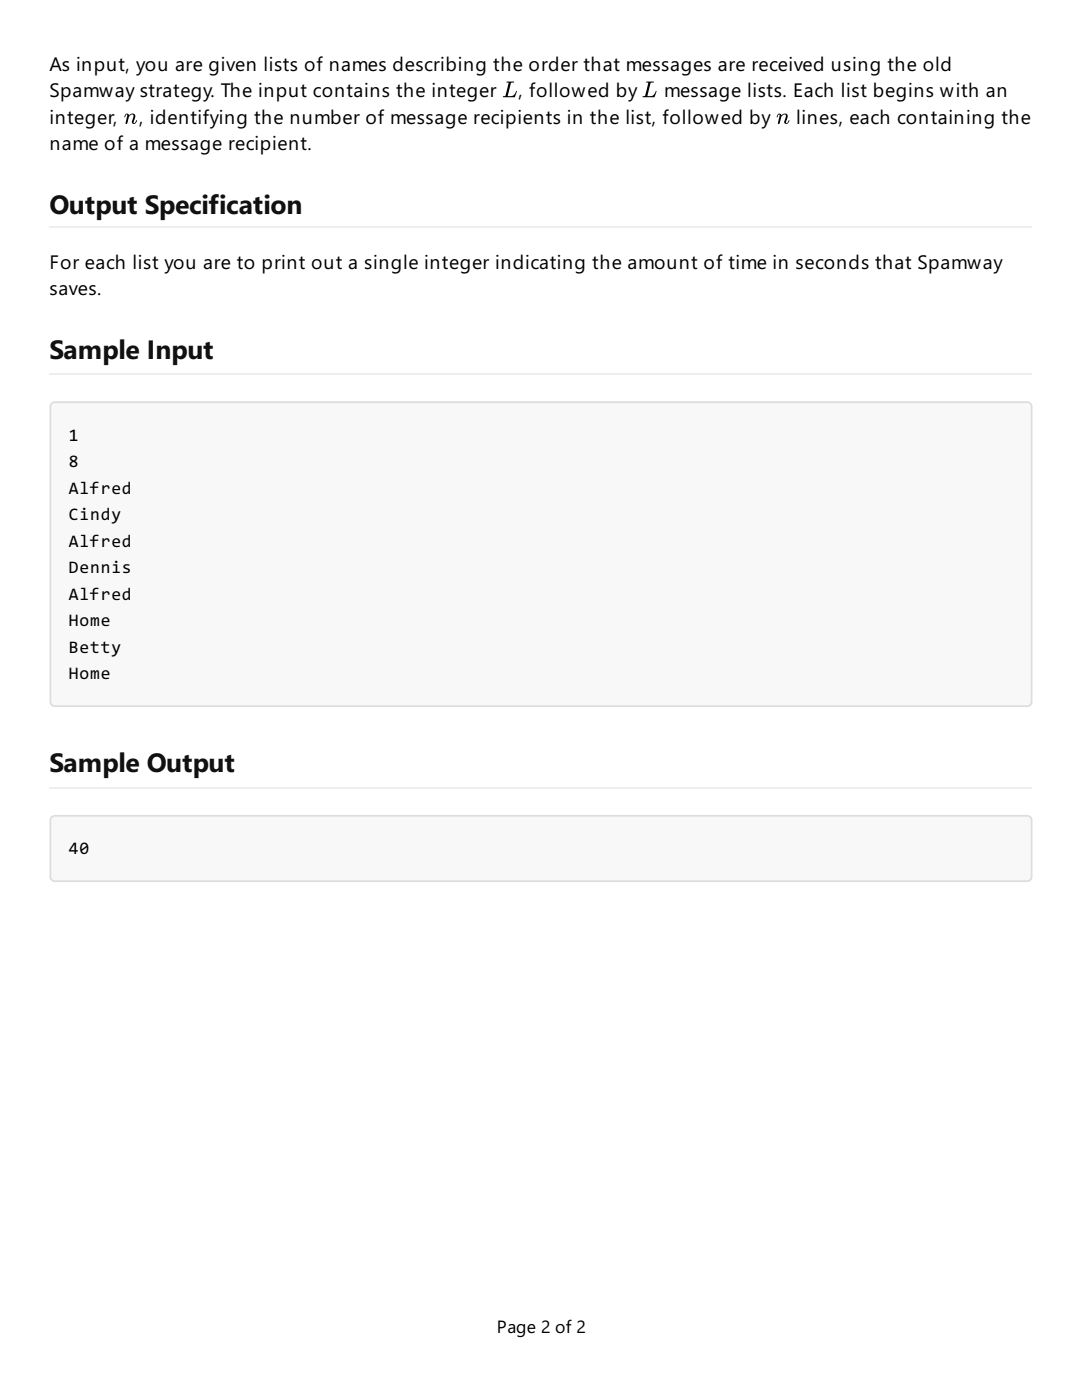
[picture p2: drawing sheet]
<svg xmlns="http://www.w3.org/2000/svg" width="216mm" height="279mm" viewBox="0 0 216 279" stroke-linecap="round" stroke-linejoin="round" font-family="sans-serif">
<path d="M9.9 45.3h196.1M9.9 74.6h196.1" fill="none" stroke="#eee" stroke-width=".35"/>
<path d="M10.1 80.5l.5-.4h.3h194.1a1.06 1.06 0 0 1 1 1v59a1.06 1.06 0 0 1-1 1h-194.1a1.06 1.06 0 0 1-1-1v-59zM10.8 81l.5-.2h193.3a.71 .71 0 0 1 .7 .7v58.2a.71 .71 0 0 1-.7 .7h-193.3a.71 .71 0 0 1-.7-.7v-58.2z" fill-rule="evenodd" fill="#ddd"/>
<path d="M10.4 80.6l.5-.2h194.1a.71 .71 0 0 1 .7 .7v59a.71 .71 0 0 1-.7 .7h-194.1a.71 .71 0 0 1-.7-.7v-59z" fill-rule="evenodd" fill="#f8f8f8"/>
<path d="M9.9 157.2h196.1" fill="none" stroke="#eee" stroke-width=".35"/>
<path d="M10.1 163.1l.5-.4 .3-.1h194.1a1.06 1.06 0 0 1 1 1.1v11.3a1.06 1.06 0 0 1-1 1h-194.1a1.06 1.06 0 0 1-1-1v-11.3zM10.8 163.5l.5-.2h193.3a.71 .71 0 0 1 .7 .7v10.6a.71 .71 0 0 1-.7 .7h-193.3a.71 .71 0 0 1-.7-.7v-10.6z" fill-rule="evenodd" fill="#ddd"/>
<path d="M10.4 163.2l.5-.2h194.1a.71 .71 0 0 1 .7 .7v11.3a.71 .71 0 0 1-.7 .7h-194.1a.71 .71 0 0 1-.7-.7v-11.3z" fill-rule="evenodd" fill="#f8f8f8"/>
<path d="M101.1 16.3h1.5l-.1 .2h-.5l-.7 2.7a1.42 1.42 0 0 0 1.8-1l-.4 1.2h-2.4l.1-.2 .5-.1 .4-1.6 .2-1h-.4zM129 16.3h1.5l-.1 .2h-.6l-.6 2.7a1.42 1.42 0 0 0 1.7-1l-.3 1.2h-2.4v-.2l.5-.1 .4-1.6 .3-1h-.4zM25 22.8a.42 .42 0 0 1 .8 .2 .69 .69 0 0 1 1-.3 .69 .69 0 0 1 .1 1.1l-.2 .7a.5 .5 0 0 0 .5-.5h.1a.53 .53 0 0 1-.3 .7 .53 .53 0 0 1-.7-.5 1.46 1.46 0 0 0 .2-1.3l-.6 .2-.5 1.5-.2 .1-.2-.1 .4-1.6-.2-.1-.2 .5h-.2zM155.2 22.8a.42 .42 0 0 1 .7 .2 .69 .69 0 0 1 1.1-.3 .69 .69 0 0 1 0 1.1l-.2 .7a.5 .5 0 0 0 .6-.5h.1a.53 .53 0 0 1-.4 .7 .53 .53 0 0 1-.6-.5 1.46 1.46 0 0 0 .2-1.3l-.6 .2-.5 1.5-.2 .1-.2-.1 .4-1.6-.2-.1-.3 .5h-.1z" fill="#000"/>
<g font-size="5.3" fill="#111">
<text x="9.9" y="42.7">Output Specification</text>
<text x="9.9" y="71.6">Sample Input</text>
<text x="9.9" y="154.2">Sample Output</text>
</g>
<g font-size="3.9">
<text x="9.9" y="14.1">As input, you are given lists of names describing the order that messages are received using the old</text>
<text x="9.9" y="19.4">Spamway strategy. The input contains the integer</text>
<text x="103.5" y="19.4">, followed by</text>
<text x="132.5" y="19.4">message lists. Each list begins with an</text>
<text x="9.9" y="24.7">i</text>
<text x="9.9" y="30">name of a message recipient.</text>
<text x="10.9" y="24.7">nteger,</text>
<text x="27.8" y="24.7">, identifying the number of message recipients in the list, followed by</text>
<text x="158.9" y="24.7">lines, each containing the</text>
<text x="9.9" y="53.6">For each list you are to print out a single integer indicating the amount of time in seconds that Spamway</text>
<text x="9.9" y="58.9">saves.</text>
</g>
<g font-size="3.5">
<text x="13.8" y="87.9">1</text>
<text x="13.8" y="93.2">8</text>
<text x="13.8" y="98.5">Alfred</text>
<text x="13.8" y="103.8">Cindy</text>
<text x="13.8" y="109.1">Alfred</text>
<text x="13.8" y="114.4">Dennis</text>
<text x="13.8" y="119.7">Alfred</text>
<text x="13.8" y="125">Home</text>
<text x="13.8" y="130.3">Betty</text>
<text x="13.8" y="135.6">Home</text>
<text x="13.8" y="170.5">40</text>
<text x="99.1" y="266">Page 2 of 2</text>
</g>
</svg>
